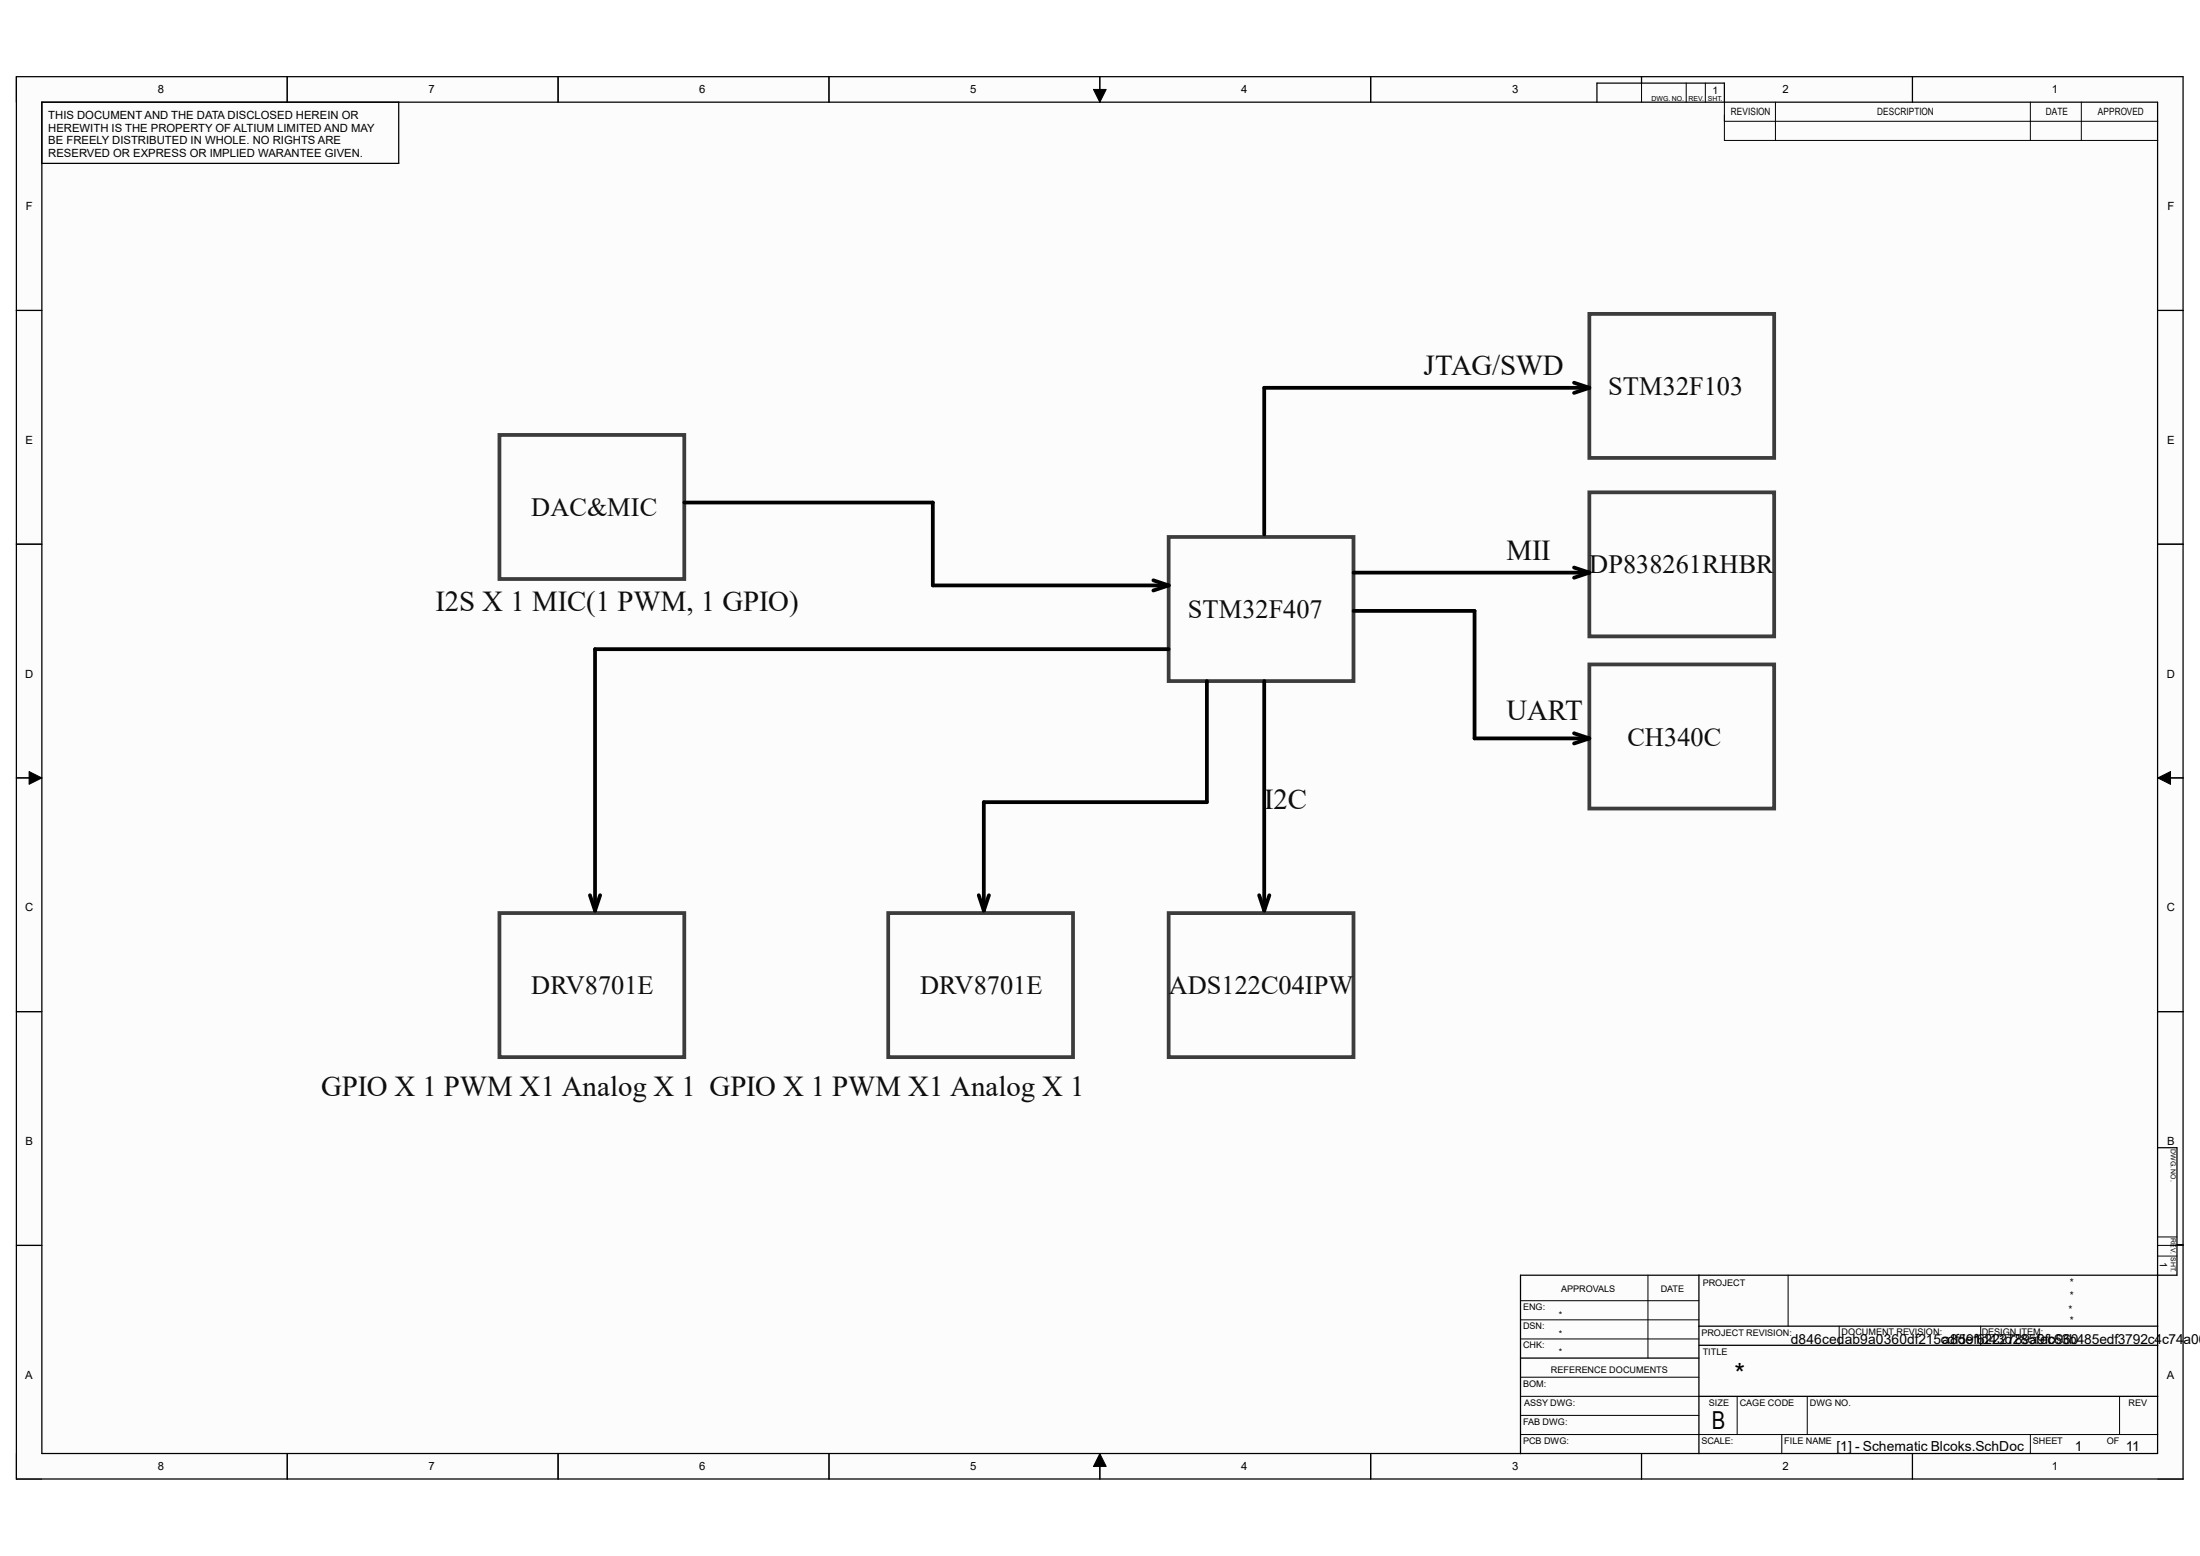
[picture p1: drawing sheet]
<svg xmlns="http://www.w3.org/2000/svg" width="297mm" height="210mm" viewBox="0 0 297 210" stroke-linecap="round" stroke-linejoin="round" font-family="sans-serif">
<g fill="#fcfcfc">
<path d="M2.2 10.4h292.6v189.2h-292.6z" fill-rule="evenodd"/>
<path d="M5.7 13.8h285.6v182.4h-285.6z" fill-rule="evenodd"/>
</g>
<g fill="none" stroke="#000" stroke-width=".14">
<path d="M2.2 10.3v3.5M38.8 10.3v3.5M75.3 10.3v3.5M111.9 10.4v3.4M147.6 12.1h1.7l-.8 1.7zM148.5 10.4v3.4M185 10.4v3.4M221.6 10.4v3.4M227.6 11.2v2.6M230.2 11.2v2.6M232.8 13.8v5.2h58.5M232.8 16.4h58.5"/>
<path d="M239.7 13.8v5.2M258.2 10.4v3.4M274.1 13.8v5.2M281 13.8v5.2M2.2 41.9h3.4M291.3 41.9h3.5M2.2 73.4h3.4M291.3 73.4h3.5M2.2 105h3.4M3.9 104.1l1.7 .9-1.7 .9zM291.3 105l1.7-.9v1.8zM291.3 105h3.5"/>
<path d="M2.2 136.5h3.4M291.3 136.5h3.5M2.2 168.1h3.4M205.3 178.1h24.1M205.3 175.6h24.1M222.5 172.1v11.2M241.4 172.1v6.9M248.3 179v2.6M267.4 179v2.6M291.3 168.1h3.5M291.3 169.5h2.6M291.3 167h2.6"/>
<path d="M2.2 196.2v3.4h3.5M38.8 196.2v3.4M75.3 196.2v3.4M111.9 196.2v3.4M148.5 196.2l.8 1.7h-1.7zM148.5 196.2v3.4M185 196.2v3.4M205.3 193.6h86M205.3 180.7h24.1M205.3 188.5h24.1M205.3 185.9h24.1M205.3 191h24.1"/>
<path d="M221.6 196.2v3.4M234.5 188.5v5.1M240.5 193.6v2.6M244 188.5v5.1M258.2 196.2v3.4M274.1 193.6v2.6M286.2 188.5v5.1M291.3 199.6h3.5"/>
</g>
<g fill="none" stroke="#000" stroke-width=".17">
<path d="M2.2 10.4h292.5v189.2h-292.5zM5.6 13.8h285.7v182.4h-285.6zM38.8 10.3v3.5M53.8 13.8v8.3h-48.2M75.3 10.3v3.5M111.9 10.4v3.4M148.5 10.4v3.4M185 10.4v3.4M215.6 13.8v-2.6h17.2v2.6M221.6 10.4v.8M258.2 10.4v3.4M2.2 41.9h3.4"/>
<path d="M291.3 41.9h3.5M2.2 73.4h3.4M291.3 73.4h3.5M2.2 105h3.4M291.3 105h3.5M2.2 136.5h3.4M291.3 136.5h3.5M291.3 154.9h2.6v17.2h-88.6v24.1M2.2 168.1h3.4M229.4 179h61.9M229.4 172.1v24.1M293.9 168h.9"/>
<path d="M38.8 196.2v3.4M75.3 196.2v3.4M111.9 196.2v3.4M148.5 196.2v3.4M185 196.2v3.4M205.3 183.3h24.1M221.6 196.2v3.4M229.4 181.6h61.9M229.4 188.5h61.9M258.2 196.2v3.4"/>
</g>
<path d="M147.6 12.1h1.7l-.8 1.7zM3.9 104.1l1.7 .9-1.7 .9zM291.3 105l1.7-.9v1.8zM148.5 196.2l.8 1.7h-1.7z" fill="#000"/>
<path d="M67.4 58.7h25v19.5h-25zM214.6 42.4h24.9v19.4h-24.9zM157.8 72.5h24.9v19.4h-24.9zM214.6 66.5h24.9v19.4h-24.9zM214.6 89.7h24.9v19.4h-24.9zM67.4 123.2h25v19.5h-25zM119.9 123.2h25v19.5h-25zM157.8 123.2h24.9v19.5h-24.9z" fill="none" stroke="#3c3c3c" stroke-width=".51"/>
<g fill="none" stroke="#000" stroke-width=".51">
<path d="M212.5 51.7l2.1 .6M214.6 52.3h-43.9v19.8M214.6 52.3l-2.1 .7M92.4 67.8h33.5v11.2h31.9M155.7 78.3l2.1 .7M157.8 79l-2.1 .7M182.7 77.3h31.9M212.5 76.6l2.1 .7M214.6 77.3l-2.1 .7M157.8 87.6h-77.5v35.3M162.9 91.9v16.4h-30.1v14.6M170.7 91.9v31"/>
<path d="M182.7 82.5h16.4v17.2h15.5M212.5 99l2.1 .7M214.6 99.7l-2.1 .7M79.6 120.8l.7 2.1M81 120.8l-.7 2.1M132.1 120.8l.7 2.1M133.5 120.8l-.7 2.1M170 120.8l.7 2.1M171.4 120.8l-.7 2.1"/>
</g>
<g font-size="3.9" fill="#0e0e0e">
<text x="192.2" y="50.6">JTAG/SWD</text>
<text x="203.4" y="75.6">MII</text>
<text x="58.8" y="82.5">I2S X 1 MIC(1 PWM, 1 GPIO)</text>
<text x="203.4" y="97.1">UART</text>
<text x="170.7" y="109.1">I2C</text>
<text x="43.3" y="147.9">GPIO X 1 PWM X1 Analog X 1 GPIO X 1 PWM X1 Analog X 1</text>
</g>
<text font-size="3.7" x="234.2" y="186.6">*</text>
<g font-size="3.6" fill="#0e0e0e">
<text x="217.1" y="53.3">STM32F103</text>
<text x="71.7" y="69.6">DAC&amp;MIC</text>
<text x="214.5" y="77.4">DP838261RHBR</text>
<text x="160.4" y="83.4">STM32F407</text>
<text x="219.7" y="100.6">CH340C</text>
<text x="71.7" y="134.2">DRV8701E</text>
<text x="124.2" y="134.2">DRV8701E</text>
<text x="157.8" y="134.2">ADS122C04IPW</text>
</g>
<text font-size="3.3" x="231.1" y="192.9">B</text>
<g font-size="1.9">
<text x="241.8" y="181.4">d846cedab9a0360df215cdf59f6222789a9fb960</text>
<text x="262.2" y="181.4">a8de1d43d285fec63b485edf3792c4c74a06e</text>
<text x="247.9" y="195.8">[1] - Schematic Blcoks.SchDoc</text>
<text x="280.1" y="195.8">1</text>
<text x="287" y="195.8">11</text>
</g>
<g font-size="1.5">
<text x="6.5" y="16">THIS DOCUMENT AND THE DATA DISCLOSED HEREIN OR</text>
<text x="6.5" y="17.8">HEREWITH IS THE PROPERTY OF ALTIUM LIMITED AND MAY</text>
<text x="21.3" y="12.6">8</text>
<text x="57.8" y="12.6">7</text>
<text x="94.4" y="12.6">6</text>
<text x="131" y="12.6">5</text>
<text x="167.6" y="12.6">4</text>
<text x="204.1" y="12.6">3</text>
<text x="240.7" y="12.6">2</text>
<text x="277" y="12.6">1</text>
<text x="6.5" y="19.5">BE FREELY DISTRIBUTED IN WHOLE. NO RIGHTS ARE</text>
<text x="6.5" y="21.2">RESERVED OR EXPRESS OR IMPLIED WARANTEE GIVEN.</text>
<text x="3.5" y="28.4">F</text>
<text x="292.6" y="28.4">F</text>
<text x="3.4" y="59.9">E</text>
<text x="292.6" y="59.9">E</text>
<text x="3.4" y="91.5">D</text>
<text x="292.5" y="91.5">D</text>
<text x="3.4" y="123">C</text>
<text x="292.5" y="123">C</text>
<text x="3.4" y="154.6">B</text>
<text x="292.6" y="154.6">B</text>
<text x="3.4" y="186.1">A</text>
<text x="292.5" y="186.1">A</text>
<text x="21.3" y="198.5">8</text>
<text x="57.8" y="198.5">7</text>
<text x="94.4" y="198.5">6</text>
<text x="131" y="198.5">5</text>
<text x="167.6" y="198.5">4</text>
<text x="204.1" y="198.5">3</text>
<text x="240.7" y="198.5">2</text>
<text x="277" y="198.5">1</text>
</g>
<g font-size="1.4">
<text x="231.2" y="12.7">1</text>
<text x="233.7" y="15.6">REVISION</text>
<text x="253.4" y="15.6">DESCRIPTION</text>
<text x="276.2" y="15.6">DATE</text>
<text x="283.2" y="15.6">APPROVED</text>
<text x="279.4" y="173.5">*</text>
<text x="291.6" y="170.3" transform="rotate(90 291.6 170.3)">1</text>
<text x="279.3" y="177.2">*</text>
<text x="279.4" y="178.7">*</text>
<text x="279.4" y="175.3">*</text>
</g>
<g font-size="1.2">
<text x="229.9" y="173.6">PROJECT</text>
<text x="205.6" y="176.8">ENG:</text>
<text x="205.6" y="179.4">DSN:</text>
<text x="210.4" y="177.9">*</text>
<text x="210.8" y="174.4">APPROVALS</text>
<text x="224.2" y="174.4">DATE</text>
<text x="205.6" y="182">CHK:</text>
<text x="209.4" y="185.3">REFERENCE DOCUMENTS</text>
<text x="210.4" y="180.5">*</text>
<text x="210.4" y="182.9">*</text>
<text x="229.7" y="180.3">PROJECT REVISION:</text>
<text x="229.9" y="182.9">TITLE</text>
<text x="248.6" y="180.1">DOCUMENT REVISION:</text>
<text x="267.5" y="180.1">DESIGN ITEM:</text>
<text x="205.6" y="187.2">BOM:</text>
<text x="205.8" y="189.7">ASSY DWG:</text>
<text x="230.7" y="189.7">SIZE</text>
<text x="234.9" y="189.7">CAGE CODE</text>
<text x="244.3" y="189.7">DWG NO.</text>
<text x="287.4" y="189.7">REV</text>
<text x="205.6" y="192.3">FAB DWG:</text>
<text x="205.6" y="194.9">PCB DWG:</text>
<text x="229.7" y="194.9">SCALE:</text>
<text x="240.9" y="194.9">FILE NAME</text>
<text x="274.5" y="194.9">SHEET</text>
<text x="284.4" y="194.9">OF</text>
</g>
<g font-size=".9">
<text x="223" y="13.6">DWG. NO.</text>
<text x="228" y="13.6">REV. SHT.</text>
<text x="293.1" y="155.1" transform="rotate(90 293.1 155.1)">DWG. NO.</text>
<text x="293.1" y="167.1" transform="rotate(90 293.1 167.1)">REV. SHT.</text>
</g>
</svg>
